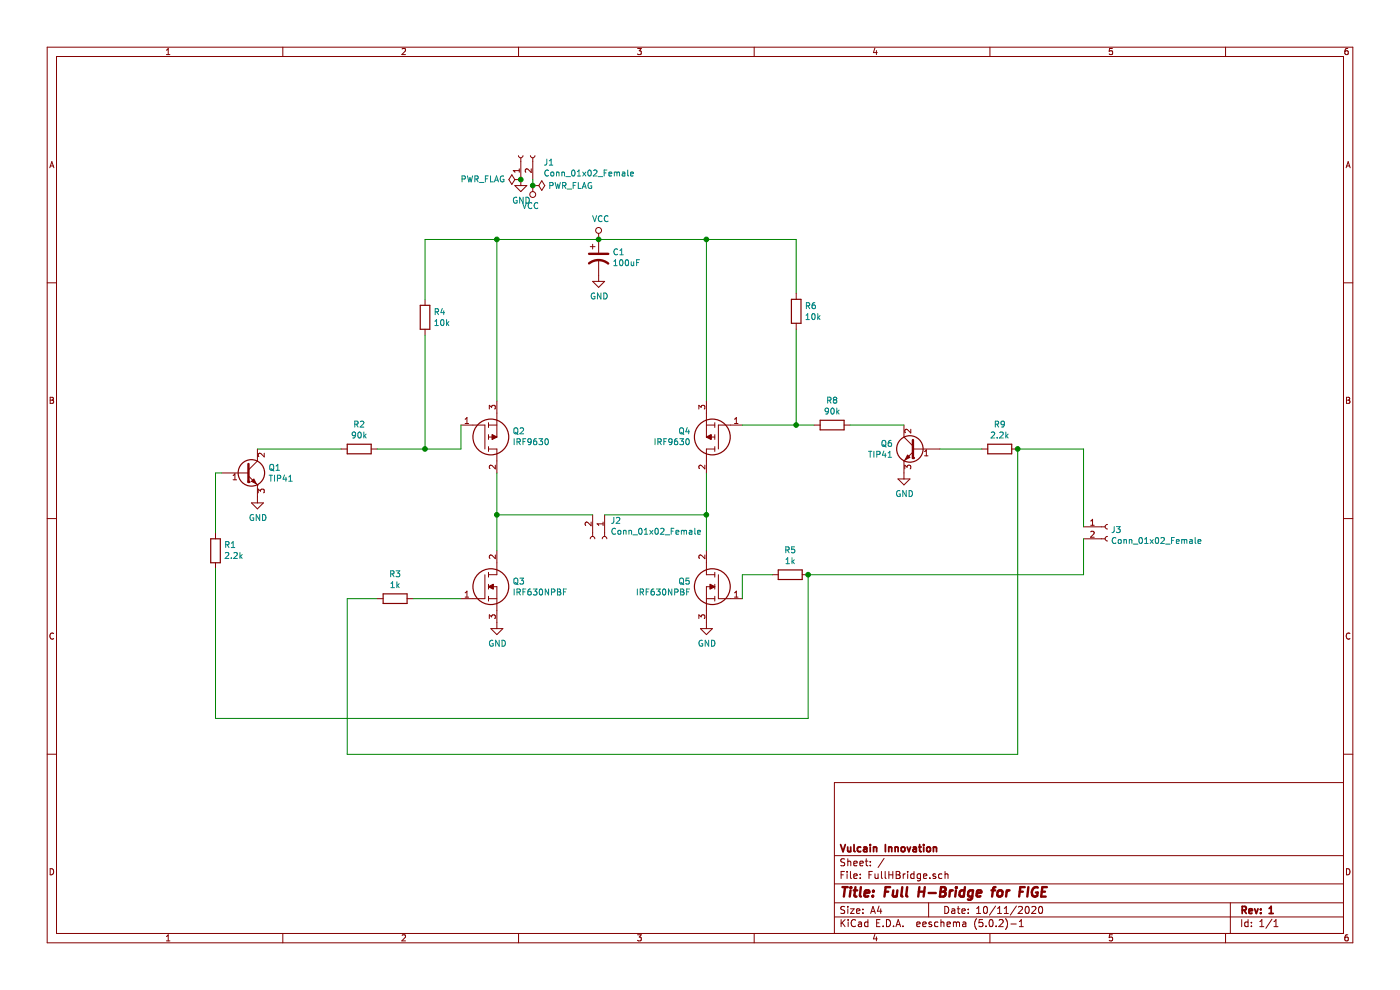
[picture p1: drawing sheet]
EESchema Schematic File Version 4
LIBS:FullHBridge-cache
EELAYER 26 0
EELAYER END
$Descr A4 11693 8268
encoding utf-8
Sheet 1 1
Title "Full H-Bridge for FIGE"
Date "10/11/2020"
Rev "1"
Comp "Vulcain Innovation"
Comment1 ""
Comment2 ""
Comment3 ""
Comment4 ""
$EndDescr
$Comp
L SamacSys_Parts:IRF9630 Q2
U 1 1
P 3850 3550
F 0 "Q2" H 4280 3604 50  0000 L CNN
F 1 "IRF9630" H 4280 3695 50  0000 L CNN
F 2 "SamacSys_Parts:TO254P465X1024X2050-3P" H 4300 3500 50  0001 L CNN
F 3 "https://componentsearchengine.com/Datasheets/1/IRF9630.pdf" H 4300 3400 50  0001 L CNN
F 4 "Trans MOSFET P-CH 200V 6.5A 3-Pin(3+Tab) TO-220AB - Bulk" H 4300 3300 50  0001 L CNN "Description"
F 5 "4.65" H 4300 3200 50  0001 L CNN "Height"
F 6 "Vishay" H 4300 3100 50  0001 L CNN "Manufacturer_Name"
F 7 "IRF9630" H 4300 3000 50  0001 L CNN "Manufacturer_Part_Number"
F 8 "" H 4300 2900 50  0001 L CNN "Arrow Part Number"
F 9 "" H 4300 2800 50  0001 L CNN "Arrow Price/Stock"
F 10 "844-IRF9630" H 4300 2700 50  0001 L CNN "Mouser Part Number"
F 11 "https://www.mouser.co.uk/ProductDetail/Vishay-Siliconix/IRF9630?qs=ehM%252BESVsXgyTXowvYem%2FGA%3D%3D" H 4300 2600 50  0001 L CNN "Mouser Price/Stock"
	1    3850 3550
	1    0    0    1   
$EndComp
$Comp
L SamacSys_Parts:IRF9630 Q4
U 1 1
P 6200 3550
F 0 "Q4" H 6630 3604 50  0000 L CNN
F 1 "IRF9630" H 6630 3695 50  0000 L CNN
F 2 "SamacSys_Parts:TO254P465X1024X2050-3P" H 6650 3500 50  0001 L CNN
F 3 "https://componentsearchengine.com/Datasheets/1/IRF9630.pdf" H 6650 3400 50  0001 L CNN
F 4 "Trans MOSFET P-CH 200V 6.5A 3-Pin(3+Tab) TO-220AB - Bulk" H 6650 3300 50  0001 L CNN "Description"
F 5 "4.65" H 6650 3200 50  0001 L CNN "Height"
F 6 "Vishay" H 6650 3100 50  0001 L CNN "Manufacturer_Name"
F 7 "IRF9630" H 6650 3000 50  0001 L CNN "Manufacturer_Part_Number"
F 8 "" H 6650 2900 50  0001 L CNN "Arrow Part Number"
F 9 "" H 6650 2800 50  0001 L CNN "Arrow Price/Stock"
F 10 "844-IRF9630" H 6650 2700 50  0001 L CNN "Mouser Part Number"
F 11 "https://www.mouser.co.uk/ProductDetail/Vishay-Siliconix/IRF9630?qs=ehM%252BESVsXgyTXowvYem%2FGA%3D%3D" H 6650 2600 50  0001 L CNN "Mouser Price/Stock"
	1    6200 3550
	-1   0    0    1   
$EndComp
$Comp
L SamacSys_Parts:IRF630NPBF Q3
U 1 1
P 3850 5000
F 0 "Q3" H 4280 5146 50  0000 L CNN
F 1 "IRF630NPBF" H 4280 5055 50  0000 L CNN
F 2 "SamacSys_Parts:TO254P469X1042X1967-3P" H 4300 4950 50  0001 L CNN
F 3 "https://componentsearchengine.com/Datasheets/2/IRF630NPBF.pdf" H 4300 4850 50  0001 L CNN
F 4 "IRF630NPBF N-Channel MOSFET, 9.3 A, 200 V HEXFET, 3-Pin TO-220AB Infineon" H 4300 4750 50  0001 L CNN "Description"
F 5 "4.69" H 4300 4650 50  0001 L CNN "Height"
F 6 "Infineon" H 4300 4550 50  0001 L CNN "Manufacturer_Name"
F 7 "IRF630NPBF" H 4300 4450 50  0001 L CNN "Manufacturer_Part_Number"
F 8 "IRF630NPBF" H 4300 4350 50  0001 L CNN "Arrow Part Number"
F 9 "https://www.arrow.com/en/products/irf630npbf/infineon-technologies-ag" H 4300 4250 50  0001 L CNN "Arrow Price/Stock"
F 10 "942-IRF630NPBF" H 4300 4150 50  0001 L CNN "Mouser Part Number"
F 11 "https://www.mouser.co.uk/ProductDetail/Infineon-Technologies/IRF630NPBF?qs=9%252BKlkBgLFf30ffvRr1z2og%3D%3D" H 4300 4050 50  0001 L CNN "Mouser Price/Stock"
	1    3850 5000
	1    0    0    -1  
$EndComp
$Comp
L SamacSys_Parts:IRF630NPBF Q5
U 1 1
P 6200 5000
F 0 "Q5" H 6630 5146 50  0000 L CNN
F 1 "IRF630NPBF" H 6630 5055 50  0000 L CNN
F 2 "SamacSys_Parts:TO254P469X1042X1967-3P" H 6650 4950 50  0001 L CNN
F 3 "https://componentsearchengine.com/Datasheets/2/IRF630NPBF.pdf" H 6650 4850 50  0001 L CNN
F 4 "IRF630NPBF N-Channel MOSFET, 9.3 A, 200 V HEXFET, 3-Pin TO-220AB Infineon" H 6650 4750 50  0001 L CNN "Description"
F 5 "4.69" H 6650 4650 50  0001 L CNN "Height"
F 6 "Infineon" H 6650 4550 50  0001 L CNN "Manufacturer_Name"
F 7 "IRF630NPBF" H 6650 4450 50  0001 L CNN "Manufacturer_Part_Number"
F 8 "IRF630NPBF" H 6650 4350 50  0001 L CNN "Arrow Part Number"
F 9 "https://www.arrow.com/en/products/irf630npbf/infineon-technologies-ag" H 6650 4250 50  0001 L CNN "Arrow Price/Stock"
F 10 "942-IRF630NPBF" H 6650 4150 50  0001 L CNN "Mouser Part Number"
F 11 "https://www.mouser.co.uk/ProductDetail/Infineon-Technologies/IRF630NPBF?qs=9%252BKlkBgLFf30ffvRr1z2og%3D%3D" H 6650 4050 50  0001 L CNN "Mouser Price/Stock"
	1    6200 5000
	-1   0    0    -1  
$EndComp
$Comp
L Transistor_BJT:TIP41 Q6
U 1 1
P 7650 3750
F 0 "Q6" H 7840 3796 50  0000 L CNN
F 1 "TIP41" H 7840 3705 50  0000 L CNN
F 2 "Package_TO_SOT_THT:TO-220-3_Vertical" H 7900 3675 50  0001 L CIN
F 3 "https://www.centralsemi.com/get_document.php?cmp=1&mergetype=pd&mergepath=pd&pdf_id=tip41.PDF" H 7650 3750 50  0001 L CNN
	1    7650 3750
	-1   0    0    -1  
$EndComp
$Comp
L Transistor_BJT:TIP41 Q1
U 1 1
P 2050 3950
F 0 "Q1" H 2241 3996 50  0000 L CNN
F 1 "TIP41" H 2241 3905 50  0000 L CNN
F 2 "Package_TO_SOT_THT:TO-220-3_Vertical" H 2300 3875 50  0001 L CIN
F 3 "https://www.centralsemi.com/get_document.php?cmp=1&mergetype=pd&mergepath=pd&pdf_id=tip41.PDF" H 2050 3950 50  0001 L CNN
	1    2050 3950
	1    0    0    -1  
$EndComp
$Comp
L Device:CP1 C1
U 1 1
P 5000 2150
F 0 "C1" H 5115 2196 50  0000 L CNN
F 1 "100uF" H 5115 2105 50  0000 L CNN
F 2 "Capacitor_THT:CP_Radial_D16.0mm_P7.50mm" H 5000 2150 50  0001 C CNN
F 3 "~" H 5000 2150 50  0001 C CNN
	1    5000 2150
	1    0    0    -1  
$EndComp
$Comp
L Device:R R8
U 1 1
P 6950 3550
F 0 "R8" V 6743 3550 50  0000 C CNN
F 1 "90k" V 6834 3550 50  0000 C CNN
F 2 "Resistor_THT:R_Axial_DIN0204_L3.6mm_D1.6mm_P7.62mm_Horizontal" V 6880 3550 50  0001 C CNN
F 3 "~" H 6950 3550 50  0001 C CNN
	1    6950 3550
	0    1    1    0   
$EndComp
$Comp
L Device:R R9
U 1 1
P 8350 3750
F 0 "R9" V 8143 3750 50  0000 C CNN
F 1 "2.2k" V 8234 3750 50  0000 C CNN
F 2 "Resistor_THT:R_Axial_DIN0204_L3.6mm_D1.6mm_P7.62mm_Horizontal" V 8280 3750 50  0001 C CNN
F 3 "~" H 8350 3750 50  0001 C CNN
	1    8350 3750
	0    1    1    0   
$EndComp
$Comp
L Device:R R4
U 1 1
P 3550 2650
F 0 "R4" H 3620 2696 50  0000 L CNN
F 1 "10k" H 3620 2605 50  0000 L CNN
F 2 "Resistor_THT:R_Axial_DIN0204_L3.6mm_D1.6mm_P7.62mm_Horizontal" V 3480 2650 50  0001 C CNN
F 3 "~" H 3550 2650 50  0001 C CNN
	1    3550 2650
	1    0    0    -1  
$EndComp
$Comp
L Device:R R2
U 1 1
P 3000 3750
F 0 "R2" V 2793 3750 50  0000 C CNN
F 1 "90k" V 2884 3750 50  0000 C CNN
F 2 "Resistor_THT:R_Axial_DIN0204_L3.6mm_D1.6mm_P7.62mm_Horizontal" V 2930 3750 50  0001 C CNN
F 3 "~" H 3000 3750 50  0001 C CNN
	1    3000 3750
	0    1    1    0   
$EndComp
$Comp
L Device:R R1
U 1 1
P 1800 4600
F 0 "R1" H 1730 4554 50  0000 R CNN
F 1 "2.2k" H 1730 4645 50  0000 R CNN
F 2 "Resistor_THT:R_Axial_DIN0204_L3.6mm_D1.6mm_P7.62mm_Horizontal" V 1730 4600 50  0001 C CNN
F 3 "~" H 1800 4600 50  0001 C CNN
	1    1800 4600
	-1   0    0    1   
$EndComp
$Comp
L Device:R R3
U 1 1
P 3300 5000
F 0 "R3" V 3093 5000 50  0000 C CNN
F 1 "1k" V 3184 5000 50  0000 C CNN
F 2 "Resistor_THT:R_Axial_DIN0204_L3.6mm_D1.6mm_P7.62mm_Horizontal" V 3230 5000 50  0001 C CNN
F 3 "~" H 3300 5000 50  0001 C CNN
	1    3300 5000
	0    1    1    0   
$EndComp
$Comp
L Device:R R5
U 1 1
P 6600 4800
F 0 "R5" V 6393 4800 50  0000 C CNN
F 1 "1k" V 6484 4800 50  0000 C CNN
F 2 "Resistor_THT:R_Axial_DIN0204_L3.6mm_D1.6mm_P7.62mm_Horizontal" V 6530 4800 50  0001 C CNN
F 3 "~" H 6600 4800 50  0001 C CNN
	1    6600 4800
	0    1    1    0   
$EndComp
Wire Wire Line
	5000 2000 5900 2000
Wire Wire Line
	5900 2000 5900 3350
Wire Wire Line
	5900 2000 6650 2000
Wire Wire Line
	6650 2000 6650 2450
Connection ~ 5900 2000
Wire Wire Line
	6800 3550 6650 3550
Wire Wire Line
	6650 2750 6650 3550
Connection ~ 6650 3550
Wire Wire Line
	6650 3550 6200 3550
Wire Wire Line
	7100 3550 7550 3550
Wire Wire Line
	7850 3750 8200 3750
Wire Wire Line
	5900 3950 5900 4300
Wire Wire Line
	6200 4800 6450 4800
Wire Wire Line
	5000 2000 4150 2000
Wire Wire Line
	3550 2000 3550 2500
Connection ~ 5000 2000
Wire Wire Line
	4150 2000 4150 3350
Connection ~ 4150 2000
Wire Wire Line
	4150 2000 3550 2000
Wire Wire Line
	3850 3750 3550 3750
Wire Wire Line
	3550 2800 3550 3750
Connection ~ 3550 3750
Wire Wire Line
	3550 3750 3150 3750
Wire Wire Line
	2850 3750 2150 3750
Wire Wire Line
	3850 5000 3450 5000
Wire Wire Line
	6750 6000 6750 4800
Wire Wire Line
	3150 5000 2900 5000
Wire Wire Line
	2900 5000 2900 6300
Wire Wire Line
	2900 6300 8500 6300
Wire Wire Line
	8500 6300 8500 3750
$Comp
L power:GND #PWR06
U 1 1
P 5000 2300
F 0 "#PWR06" H 5000 2050 50  0001 C CNN
F 1 "GND" H 5005 2127 50  0000 C CNN
F 2 "" H 5000 2300 50  0001 C CNN
F 3 "" H 5000 2300 50  0001 C CNN
	1    5000 2300
	1    0    0    -1  
$EndComp
$Comp
L power:GND #PWR02
U 1 1
P 4150 5200
F 0 "#PWR02" H 4150 4950 50  0001 C CNN
F 1 "GND" H 4155 5027 50  0000 C CNN
F 2 "" H 4150 5200 50  0001 C CNN
F 3 "" H 4150 5200 50  0001 C CNN
	1    4150 5200
	1    0    0    -1  
$EndComp
$Comp
L power:GND #PWR07
U 1 1
P 5900 5200
F 0 "#PWR07" H 5900 4950 50  0001 C CNN
F 1 "GND" H 5905 5027 50  0000 C CNN
F 2 "" H 5900 5200 50  0001 C CNN
F 3 "" H 5900 5200 50  0001 C CNN
	1    5900 5200
	1    0    0    -1  
$EndComp
$Comp
L power:GND #PWR08
U 1 1
P 7550 3950
F 0 "#PWR08" H 7550 3700 50  0001 C CNN
F 1 "GND" H 7555 3777 50  0000 C CNN
F 2 "" H 7550 3950 50  0001 C CNN
F 3 "" H 7550 3950 50  0001 C CNN
	1    7550 3950
	1    0    0    -1  
$EndComp
$Comp
L power:GND #PWR01
U 1 1
P 2150 4150
F 0 "#PWR01" H 2150 3900 50  0001 C CNN
F 1 "GND" H 2155 3977 50  0000 C CNN
F 2 "" H 2150 4150 50  0001 C CNN
F 3 "" H 2150 4150 50  0001 C CNN
	1    2150 4150
	1    0    0    -1  
$EndComp
Wire Wire Line
	1850 3950 1800 3950
Wire Wire Line
	1800 3950 1800 4450
Wire Wire Line
	1800 4750 1800 6000
Wire Wire Line
	1800 6000 6750 6000
$Comp
L Connector:Conn_01x02_Female J2
U 1 1
P 5050 4500
F 0 "J2" V 4897 4548 50  0000 L CNN
F 1 "Conn_01x02_Female" V 4988 4548 50  0000 L CNN
F 2 "Connector_JST:JST_NV_B02P-NV_1x02_P5.00mm_Vertical" H 5050 4500 50  0001 C CNN
F 3 "~" H 5050 4500 50  0001 C CNN
	1    5050 4500
	0    1    1    0   
$EndComp
Wire Wire Line
	4150 4300 4950 4300
Connection ~ 4150 4300
Wire Wire Line
	4150 4300 4150 4600
Wire Wire Line
	5050 4300 5900 4300
Connection ~ 5900 4300
$Comp
L Connector:Conn_01x02_Female J3
U 1 1
P 9250 4400
F 0 "J3" H 9277 4376 50  0000 L CNN
F 1 "Conn_01x02_Female" H 9277 4285 50  0000 L CNN
F 2 "Connector_JST:JST_NV_B02P-NV_1x02_P5.00mm_Vertical" H 9250 4400 50  0001 C CNN
F 3 "~" H 9250 4400 50  0001 C CNN
	1    9250 4400
	1    0    0    -1  
$EndComp
Wire Wire Line
	6750 4800 9050 4800
Wire Wire Line
	9050 4800 9050 4500
Connection ~ 6750 4800
Wire Wire Line
	8500 3750 9050 3750
Wire Wire Line
	9050 3750 9050 4400
Connection ~ 8500 3750
$Comp
L Connector:Conn_01x02_Female J1
U 1 1
P 4350 1300
F 0 "J1" V 4290 1112 50  0000 R CNN
F 1 "Conn_01x02_Female" V 4199 1112 50  0000 R CNN
F 2 "Connector_JST:JST_NV_B02P-NV_1x02_P5.00mm_Vertical" H 4350 1300 50  0001 C CNN
F 3 "~" H 4350 1300 50  0001 C CNN
	1    4350 1300
	0    -1   -1   0   
$EndComp
Wire Wire Line
	4450 1500 4450 1550
Wire Wire Line
	3850 3550 3850 3750
Wire Wire Line
	4150 3950 4150 4300
Wire Wire Line
	6200 4800 6200 5000
Wire Wire Line
	5900 4300 5900 4600
$Comp
L power:PWR_FLAG #FLG01
U 1 1
P 4450 1550
F 0 "#FLG01" H 4450 1625 50  0001 C CNN
F 1 "PWR_FLAG" V 4450 1678 50  0000 L CNN
F 2 "" H 4450 1550 50  0001 C CNN
F 3 "~" H 4450 1550 50  0001 C CNN
	1    4450 1550
	0    1    1    0   
$EndComp
$Comp
L Device:R R6
U 1 1
P 6650 2600
F 0 "R6" H 6720 2646 50  0000 L CNN
F 1 "10k" H 6720 2555 50  0000 L CNN
F 2 "Resistor_THT:R_Axial_DIN0204_L3.6mm_D1.6mm_P7.62mm_Horizontal" V 6580 2600 50  0001 C CNN
F 3 "~" H 6650 2600 50  0001 C CNN
	1    6650 2600
	1    0    0    -1  
$EndComp
$Comp
L power:PWR_FLAG #FLG0101
U 1 1
P 4350 1500
F 0 "#FLG0101" H 4350 1575 50  0001 C CNN
F 1 "PWR_FLAG" V 4350 1628 50  0000 L CNN
F 2 "" H 4350 1500 50  0001 C CNN
F 3 "~" H 4350 1500 50  0001 C CNN
	1    4350 1500
	0    -1   -1   0   
$EndComp
$Comp
L power:GND #PWR0101
U 1 1
P 4350 1500
F 0 "#PWR0101" H 4350 1250 50  0001 C CNN
F 1 "GND" H 4355 1327 50  0000 C CNN
F 2 "" H 4350 1500 50  0001 C CNN
F 3 "" H 4350 1500 50  0001 C CNN
	1    4350 1500
	1    0    0    -1  
$EndComp
Connection ~ 4350 1500
$Comp
L power:VCC #PWR0102
U 1 1
P 4450 1550
F 0 "#PWR0102" H 4450 1400 50  0001 C CNN
F 1 "VCC" H 4468 1723 50  0000 C CNN
F 2 "" H 4450 1550 50  0001 C CNN
F 3 "" H 4450 1550 50  0001 C CNN
	1    4450 1550
	-1   0    0    1   
$EndComp
Connection ~ 4450 1550
$Comp
L power:VCC #PWR0103
U 1 1
P 5000 2000
F 0 "#PWR0103" H 5000 1850 50  0001 C CNN
F 1 "VCC" H 5017 2173 50  0000 C CNN
F 2 "" H 5000 2000 50  0001 C CNN
F 3 "" H 5000 2000 50  0001 C CNN
	1    5000 2000
	1    0    0    -1  
$EndComp
$EndSCHEMATC
